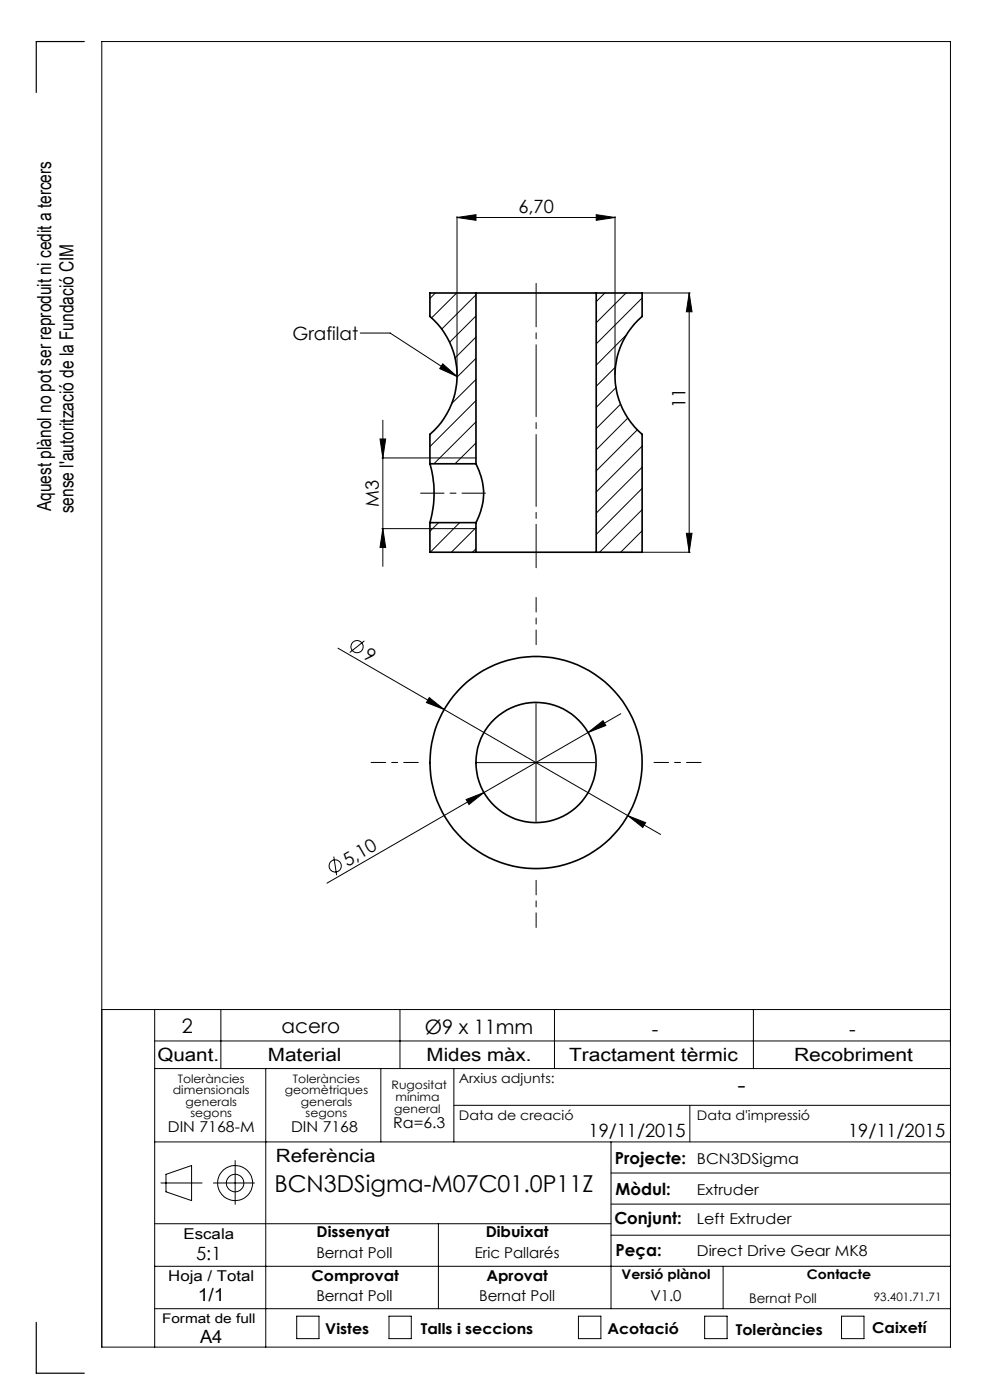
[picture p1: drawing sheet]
<svg xmlns="http://www.w3.org/2000/svg" width="210mm" height="297mm" viewBox="0 0 210 297" stroke-linecap="round" stroke-linejoin="round" font-family="sans-serif">
<g fill="none" stroke="#000" stroke-width=".21">
<path d="M96.9 46.1l4.1-.6v1.2zM96.9 45.9v33.5M96.9 46.1h33.6M126.5 45.5l4 .6-4 .6zM130.5 45.9v33.5M76.4 70.7h6.4l14.1 9.2M92.4 62.2l-1.2 1.1M93.9 77.2l3 2.7-3.6-1.7zM96.9 62.2l-5.4 5.2M101 62.5l-7.3 7.3M101 67l-5.6 5.6M101 71.5l-4.5 4.4"/>
<path d="M101 76l-4.1 4M128.3 62.2l-1.8 1.8M130.6 77.9l-4.1 4M132.8 62.2l-6.3 6.3M132.9 71l-6.4 6.5M136.2 63.2l-9.7 9.8M136.4 62.2h10M146.2 62.2l.6 3.9h-1.2zM146.2 62.2v55M80.6 93.1h1.2l-.6 4.1zM81 97.2h10M81.2 89.1v31.1"/>
<path d="M91.2 97.2h9.8M101 80.5l-5.2 5.1M101 85l-9.8 9.8M101 89.5l-9 8.9M101 94l-4.5 4.4M130.7 82.2l-4.2 4.2M131.6 85.8l-5.1 5.1M133.2 88.7l-6.7 6.7M135.2 91.2l-8.7 8.7M136.2 94.6l-9.7 9.8M136.2 99.1l-9.7 9.8M81 112.1h10"/>
<path d="M81.2 112.1l.6 4h-1.2zM91.2 112.1h9.8M93 110.9l-1.8 1.8M97.5 110.9l-6.2 6.3M101 111.9l-5.3 5.3M101 116.4l-.8 .8M136.2 103.6l-9.7 9.8M136.2 108.1l-9 9.1M136.2 112.6l-4.5 4.6M136.2 117.1v.1M136.4 117.2h10M145.6 113.1h1.2l-.6 4.1z"/>
<path d="M71.7 137.5l61.5 35.5M77.3 136l-3.1 2.4M91.1 148l3.1 2.5-3.7-1.5zM113.7 149.3v25M124.7 155.4l3.2-2.5 .6 1zM131.7 151.4l-29 16.7M98.9 169.6l3.8-1.5-3.2 2.6zM101.2 161.8h25M102.7 168.1l-33.3 19.3M133.2 173l3.7 1.5-.6 1zM133.2 173l6.9 4M70.8 181.7l.6 4"/>
<path d="M21.6 214.2h180M32.8 214.2v71.6M46.8 214.2v12.5M84.8 214.2v12.5M117.6 214.2v12.5M159.8 214.2v12.5M32.8 220.8h168.8M32.8 226.7h168.8M56.4 226.7v59.1M80.8 226.7v15.5M96.3 226.7v15.5M96.3 234.5h105.3"/>
<path d="M146.3 234.5v7.7M32.8 259.6h96.8M32.8 242.2h168.8M34.1 251h8.8M35.2 249.1l5.4-1.8v7.4l-5.4-1.9zM45.3 251h8.7M49.9 246.2v9.3M93 259.6v18M129.6 242.2v35.4M129.6 255.4h72M129.6 248.8h72M32.8 277.6h168.8"/>
<path d="M32.8 268.6h168.8M62.9 279.2h4.8v4.8h-4.8zM82.5 279.2h4.7v4.8h-4.7zM122.7 279.2h4.8v4.8h-4.8zM129.6 262h72M149.5 279.2h4.7v4.8h-4.7zM153.4 268.6v9M178.5 279.2h4.8v4.8h-4.8zM21.6 285.8h180v-277h-180v277"/>
<circle cx="75.7" cy="137.2" r="1.3"/>
<circle cx="71.1" cy="183.7" r="1.3"/>
<circle cx="49.9" cy="251" r="3.7"/>
<circle cx="49.9" cy="251" r="1.86"/>
</g>
<path d="M113.7 136.8v-10M88.7 161.8h-10M138.7 161.8h10M113.7 186.8v10" fill="none" stroke="#000" stroke-width=".21" stroke-dasharray="15.2 1.3 1.3 1.3" stroke-dashoffset="12.1"/>
<path d="M113.7 60.1v60.3" fill="none" stroke="#000" stroke-width=".21" stroke-dasharray="15.2 1.3 1.3 1.3" stroke-dashoffset="6"/>
<path d="M103 104.6h-13.8" fill="none" stroke="#000" stroke-width=".21" stroke-dasharray="15.2 1.3 1.3 1.3" stroke-dashoffset="10.3"/>
<path d="M17.9 8.8h-10.2v10.8M7.7 280.5v10.8h10.2" fill="none" stroke="#000" stroke-width=".25"/>
<g fill="#000">
<path d="M93.9 77.2l3 2.7-3.6-1.7z"/>
<path d="M96.9 46.1l4.1-.6v1.2zM126.5 45.5l4 .6-4 .6z"/>
<path d="M80.6 93.1h1.2l-.6 4.1zM81.2 112.1l.6 4h-1.2z"/>
<path d="M145.6 113.1h1.2l-.6 4.1zM146.2 62.2l.6 3.9h-1.2z"/>
<path d="M124.7 155.4l3.8-1.5-.6-1zM98.9 169.6l.6 1.1 3.2-2.6z"/>
<path d="M133.2 173l3.1 2.5 .6-1zM91.1 148l-.6 1 3.7 1.5z"/>
</g>
<g fill="none" stroke="#000" stroke-width=".35">
<path d="M101 62.2h25.5M101 62.2h-9.8v4.9a16.5 16.5 0 0 1 0 25v6.3M101 62.2v36.2M126.5 62.2h9.7v4.9a16.5 16.5 0 0 0 0 25v25.1h-9.7M126.5 62.2v55M91.2 98.4a22.6 22.6 0 0 1 0 12.4v.1M91.2 98.4h9.8M101 98.4a12.8 12.8 0 0 1 0 12.5M91.2 110.9h9.8M91.2 110.9v6.3h9.8M101 117.2h25.5M101 110.9v6.3"/>
<circle cx="113.7" cy="161.8" r="22.5"/>
<circle cx="113.7" cy="161.8" r="12.7"/>
</g>
<g font-size="4.9">
<text x="156.5" y="231.8">-</text>
<text x="58.2" y="253">BCN3DSigma-M07C01.0P11Z</text>
</g>
<g font-size="4.2">
<text x="38.6" y="219">2</text>
<text x="59.7" y="219.2">acero</text>
<text x="90.1" y="219.4">Ø9 x 11mm</text>
<text x="138.3" y="219.7">-</text>
<text x="180.1" y="219.7">-</text>
</g>
<g font-size="4.1">
<text x="10.9" y="108.4" transform="rotate(-90 10.9 108.4)">Aquest plànol no pot ser reproduit ni cedit a tercers</text>
<text x="15.6" y="108.9" transform="rotate(-90 15.6 108.9)">sense l'autorització de la Fundació CIM</text>
</g>
<g font-size="3.9">
<text x="110" y="45.3">6,70</text>
<text x="62" y="72.2">Grafilat</text>
<text x="145.4" y="86.6" transform="rotate(-90 145.4 86.6)">11</text>
<text x="80.4" y="107.5" transform="rotate(-90 80.4 107.5)">M3</text>
<text x="76.9" y="139.5" transform="rotate(30 76.9 139.5)">9</text>
<text x="73.7" y="183.9" transform="rotate(-30 73.7 183.9)">5,10</text>
<text x="33.4" y="225">Quant.</text>
<text x="56.8" y="225">Material</text>
<text x="90.5" y="225">Mides màx.</text>
<text x="120.7" y="225">Tractament tèrmic</text>
<text x="168.4" y="225">Recobriment</text>
<text x="124.8" y="241.3">19/11/2015</text>
<text x="179.9" y="241.3">19/11/2015</text>
<text x="58.5" y="246.5">Referència</text>
<text x="41.6" y="267.2">5:1</text>
<text x="41.9" y="276.1">1/1</text>
<text x="42.4" y="284.9">A4</text>
</g>
<g font-size="3.5">
<text x="130.5" y="246.8">Projecte:</text>
<text x="130.6" y="253.4">Mòdul:</text>
<text x="130.3" y="259.8">Conjunt:</text>
<text x="130.6" y="266.4">Peça:</text>
</g>
<g font-size="3.2">
<text x="83.4" y="239.3">Ra=6.3</text>
<text x="35.6" y="240.1">DIN 7168-M</text>
<text x="61.7" y="240.1">DIN 7168</text>
<text x="147.8" y="246.8">BCN3DSigma</text>
<text x="147.8" y="253.4">Extruder</text>
<text x="38.9" y="262.9">Escala</text>
<text x="67.2" y="262.5">Dissenyat</text>
<text x="103" y="262.5">Dibuixat</text>
<text x="147.8" y="259.8">Left Extruder</text>
<text x="67.1" y="266.8">Bernat Poll</text>
<text x="100.7" y="266.8">Eric Pallarés</text>
<text x="147.8" y="266.4">Direct Drive Gear MK8</text>
<text x="35.7" y="271.7">Hoja / Total</text>
<text x="66.1" y="271.7">Comprovat</text>
<text x="103.2" y="271.7">Aprovat</text>
<text x="67.1" y="276.1">Bernat Poll</text>
<text x="101.6" y="276.1">Bernat Poll</text>
<text x="138" y="276.1">V1.0</text>
<text x="69" y="283.1">Vistes</text>
<text x="89.3" y="283.1">Talls i seccions</text>
<text x="128.8" y="283.1">Acotació</text>
<text x="156.1" y="283.2">Toleràncies</text>
<text x="185" y="282.8">Caixetí</text>
</g>
<g font-size="2.8">
<text x="97.3" y="229.6">Arxius adjunts:</text>
<text x="97.3" y="237.7">Data de creació</text>
<text x="147.8" y="237.7">Data d'impressió</text>
<text x="131.8" y="271.4">Versió plànol</text>
<text x="171.2" y="271.4">Contacte</text>
<text x="34.4" y="280.7">Format de full</text>
<text x="158.9" y="276.3">Bernat Poll</text>
</g>
<g font-size="2.5">
<text x="36.7" y="232.1">dimensionals</text>
<text x="37.7" y="229.6">Toleràncies</text>
<text x="60.4" y="232.1">geomètriques</text>
<text x="62.1" y="229.6">Toleràncies</text>
<text x="83.1" y="231">Rugositat</text>
<text x="83.9" y="233.5">mínima</text>
<text x="39.4" y="234.6">generals</text>
<text x="40.4" y="237.1">segons</text>
<text x="63.8" y="234.6">generals</text>
<text x="64.8" y="237.1">segons</text>
<text x="83.6" y="236.2">general</text>
<text x="185.4" y="276.1">93.401.71.71</text>
</g>
</svg>
